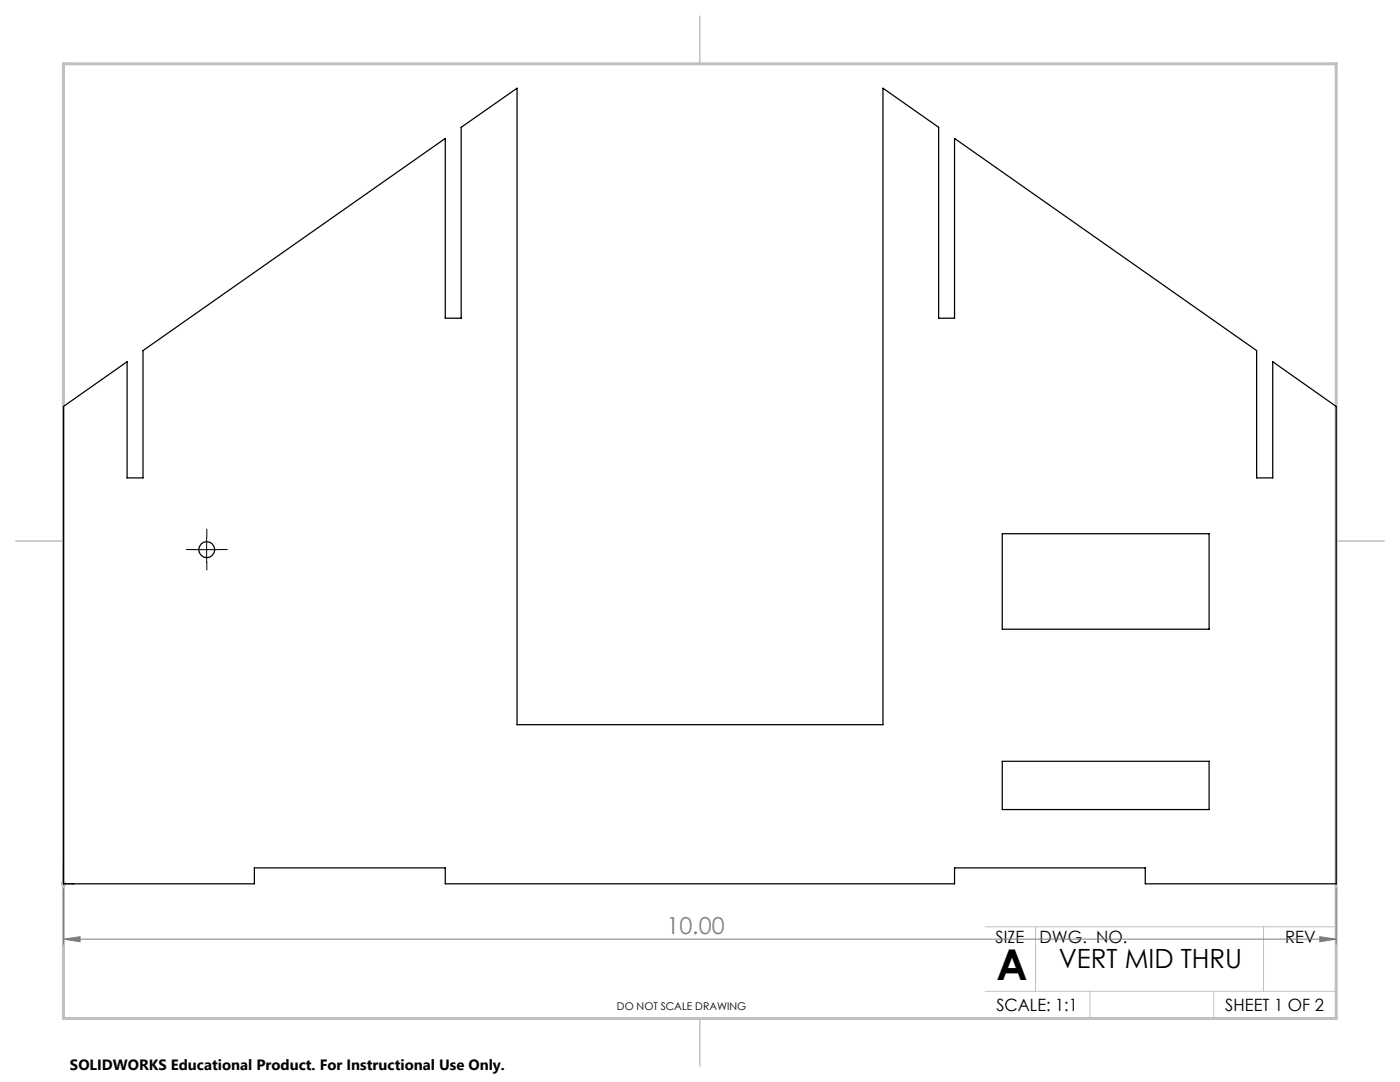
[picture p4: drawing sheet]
<svg xmlns="http://www.w3.org/2000/svg" width="279mm" height="216mm" viewBox="0 0 279 216" stroke-linecap="round" stroke-linejoin="round" font-family="sans-serif">
<path d="M12.7 172.2v.2h-.1zM12.7 172.2v4.2h2.1M14.6 176.3l.2 .1h-.2z" fill="none" stroke="#00f" stroke-width=".2"/>
<path d="M12.2 176.4h1M12.3 176l.8 .7M12.7 175.9v.9M12.7 177.3v11.1M13.1 176l-.8 .7M266.7 177.3v11.1M12.7 187.4l3.3-.5v1zM12.7 187.4h254M263.4 186.9l3.3 .5-3.3 .5z" fill="none" stroke="#808080" stroke-width=".2"/>
<path d="M38.8 109.7h-1.6M41.3 107.2v-1.6M41.3 112.2v1.5M43.8 109.7h1.6" fill="none" stroke="#000" stroke-width=".2" stroke-dasharray="15.2 1.3 1.3 1.3"/>
<path d="M38.8 109.7h4.9M41.2 107.2v5" fill="none" stroke="#000" stroke-width=".2"/>
<path d="M266.7 153.3v49.9h-240M196.6 184.9h70.1M196.6 197.8h70.1M206.7 184.9v12.9M217.5 197.8v5.4M242.2 197.8v5.4M252.2 184.9v12.9" fill="none" stroke="#c0c0c0" stroke-width=".2"/>
<path d="M139.7 3.2v9.5M3.1 107.9h9.6M266.7 107.9h9.5M139.7 203.2v9.6" fill="none" stroke="#c0c0c0" stroke-width=".3"/>
<path d="M12.7 12.7h254v190.5h-254z" fill="none" stroke="#c0c0c0" stroke-width=".6"/>
<path d="M14.6 176.3l.2 .1h-.2zM12.7 172.2v.2h-.1z" fill="#00f"/>
<path d="M12.7 187.4l3.3-.5v1zM263.4 186.9l3.3 .5-3.3 .5z" fill="#808080"/>
<g fill="none" stroke="#000" stroke-width=".25">
<path d="M12.7 81.1l12.7-8.9v23.2h3.1v-25.4l60.4-42.4v35.9h3.1v-38.1l11.2-7.8v127h73v-127l11.1 7.8v38.1h3.2v-35.9l60.3 42.4v25.4h3.2v-23.2l12.7 8.9v95.3h-38.1v-3.2h-38.1v3.2h-101.6v-3.2h-38.1v3.2h-38.1zM200 106.5h41.3v19.1h-41.3zM200 151.9h41.3v9.6h-41.3z"/>
<circle cx="41.3" cy="109.7" r="1.6"/>
</g>
<text font-size="8.5" x="198.9" y="195.5">A</text>
<text font-size="5.3" x="211.3" y="193.2">VERT MID THRU</text>
<text font-size="4.7" fill="#808080" x="133" y="186.4">10.00</text>
<g font-size="3.4">
<text x="198.7" y="188.1">SIZE</text>
<text x="207.5" y="188.1">DWG. NO.</text>
<text x="256.5" y="188.2">REV</text>
<text x="198.8" y="201.7">SCALE: 1:1</text>
<text x="244.5" y="201.7">SHEET 1 OF 2</text>
</g>
<text font-size="3" x="14" y="213.5">SOLIDWORKS Educational Product. For Instructional Use Only.</text>
<text font-size="2.1" x="123.1" y="201.6">DO NOT SCALE DRAWING</text>
</svg>
